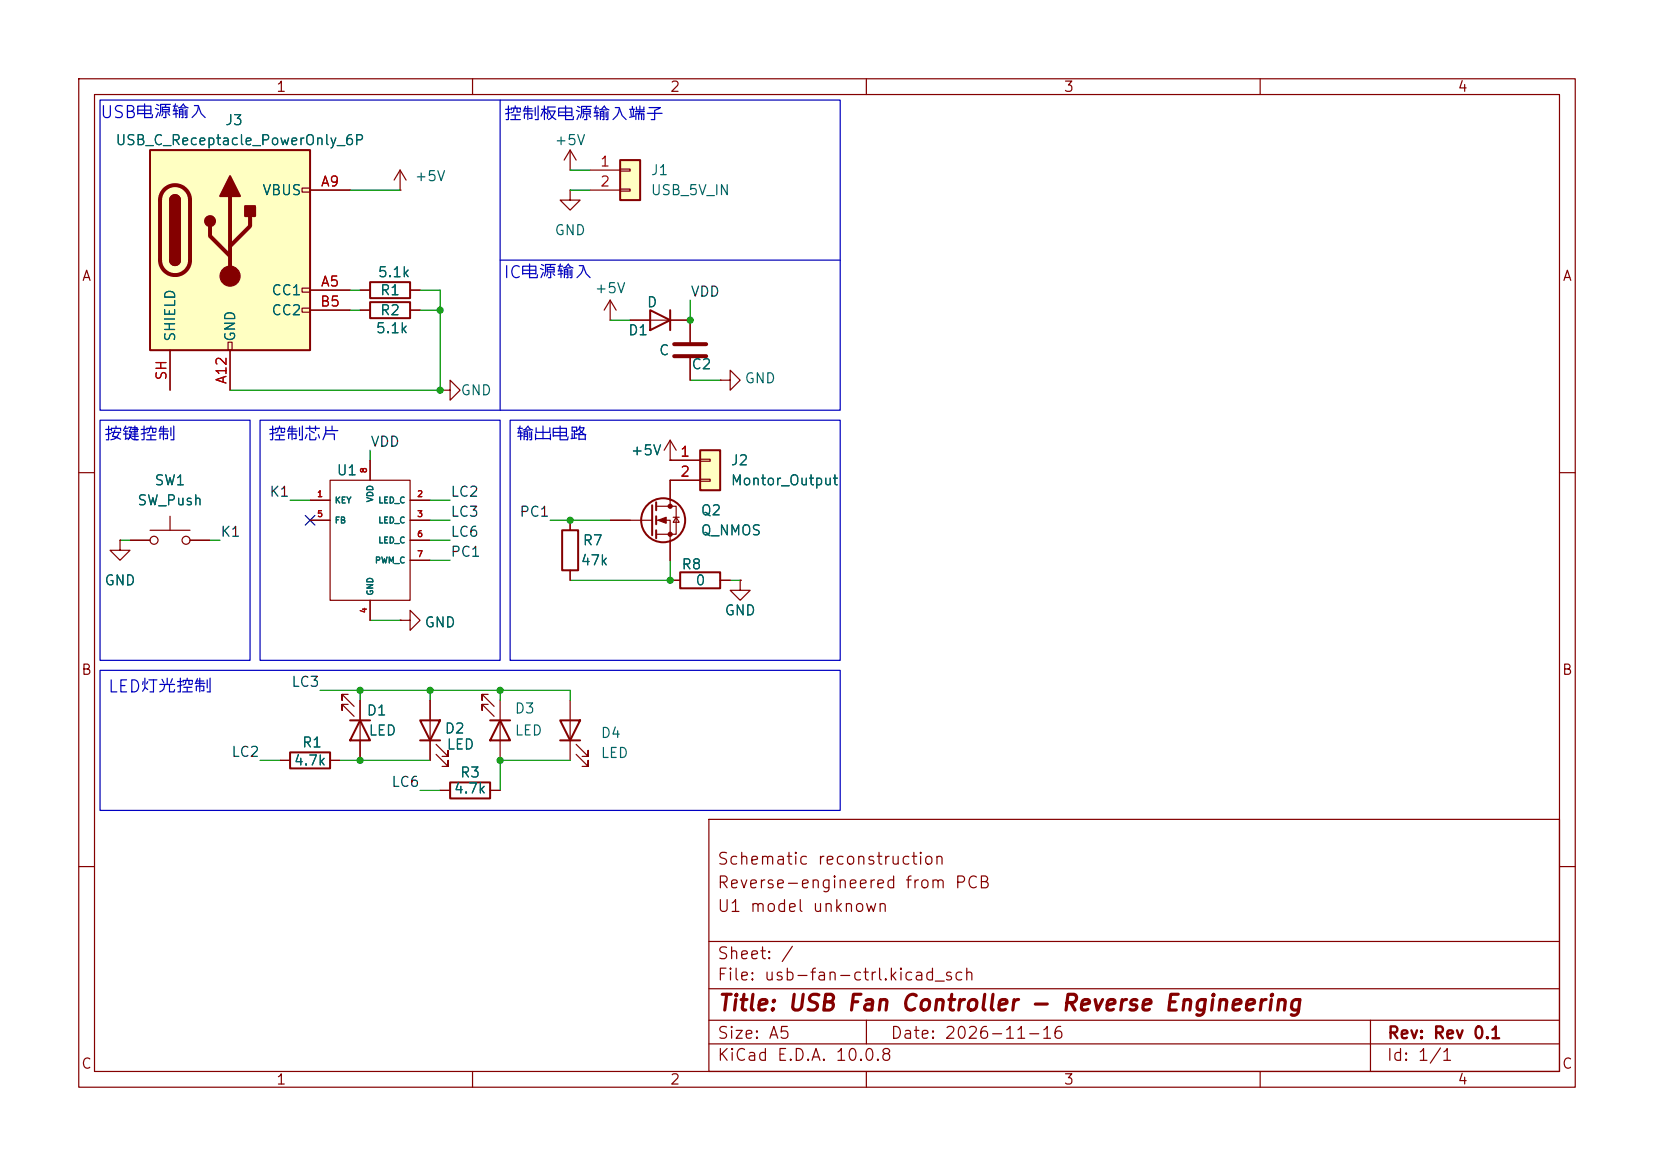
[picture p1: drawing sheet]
<svg xmlns="http://www.w3.org/2000/svg" width="210mm" height="148mm" viewBox="0 0 210 148" stroke-linecap="round" stroke-linejoin="round" font-family="sans-serif">
<g fill="none" stroke="#840000" stroke-width=".15">
<path d="M10 10h190v128h-190zM12 12h186v124h-186zM60 10v2M110 10v2M160 10v2M77.5 38.1l-.8 1.3M77.5 38.1l.7 1.3M77.5 38.1v2.5M77.5 40.6h.1M85.1 58.4h.1M85.1 55.9l-.8 1.3M85.1 55.9l.8 1.3"/>
<path d="M85.1 55.9v2.5M10 60h2M15.2 68.6v1.3h1.3l-1.3 1.2-1.2-1.2h1.2M15.2 68.6h.1M16.5 68.6h2.5M19 67.3h5.1M21.6 65.5v1.8M24.1 68.6h2.6M198 60h2M44.2 88.1h-.8v.8v-.8l1.6 1.6M44.2 89.4h-.8v.8v-.8l1.6 1.5M45.7 88.9v7.6"/>
<path d="M10 110h2M90 104h108v32h-108zM90 119.5h108M198 110h2M60 136v2M90 132.5h108M90 129.5h108M90 125.5h108M110 136v2M110 129.5v3M160 136v2M174 129.5v6.5"/>
<circle cx="19.6" cy="68.6" r=".51"/>
<circle cx="23.6" cy="68.6" r=".51"/>
</g>
<path d="M44.4 91.4h2.6M45.7 91.4l1.3 2.6h-2.6z" fill="none" stroke="#840000" stroke-width=".25"/>
<path d="M88.9 57.2h2.5v5h-2.5z" fill="#ffffc2"/>
<g fill="none" stroke="#840000" stroke-width=".25">
<path d="M88.9 57.2h2.5v5h-2.5zM71.4 67.3h2v5.1h-2zM82.8 64.1v3.8M83.3 63.8v1M83.3 65.5v1M83.3 67.3v1M86.4 72.6h5v2.1h-5zM57.1 99.3h5.1v2h-5.1zM62.2 91.4h2.6M63.5 91.4l1.3 2.6h-2.6zM71.1 91.4h2.6l-1.3 2.6zM71.1 94h2.6"/>
<circle cx="84.2" cy="66" r="2.79"/>
</g>
<g fill="none" stroke="#840000" stroke-width=".15">
<path d="M72.4 24.1v1.3h1.3l-1.3 1.3-1.3-1.3h1.3M72.4 24.1h.1M47 58.4v2.6M85.1 58.4h3.8M87.6 40.6v2.8M87.6 45.5v2.8M88.9 58.3h1.3v.2h-1.3zM91.4 48.3h1.3v-1.3l1.3 1.3-1.3 1.2v-1.2M91.4 48.3h.1M39.4 66h2.5M39.4 63.5h2.5M41.9 61h10.2v15.2h-10.2z"/>
<path d="M47 76.2v2.5M50.8 78.7h1.3v-1.2l1.2 1.2-1.2 1.3v-1.3M50.8 78.7h.1M52.1 66h2.5M52.1 63.5h2.5M52.1 68.6h2.5M52.1 71.1h2.5M72.4 66v1.3M72.4 72.4v1.3M77.5 66h5.3M83.3 64.3h2.6v3.5h-2.6M83.3 66h1.8v5.1"/>
<path d="M85.1 73.7h1.3M85.5 65.7h.7M85.9 65.7l.3 .6h-.7zM88.9 60.8h1.3v.3h-1.3zM88.9 61h-3.8v3.3M91.4 73.7h1.3M94 73.7v1.2h1.2l-1.2 1.3-1.3-1.3h1.3M94 73.7h.1M62 88.1h-.8v.8v-.8l1.5 1.6M62 89.4h-.8v.8v-.8l1.5 1.5M63.5 88.9v7.6M72.4 88.9v7.6"/>
<path d="M73.2 95.8l1.5 1.5v-.8v.8h-.8M73.2 94.5l1.5 1.5v-.7v.7h-.8M55.9 100.3h1.2M62.2 100.3h1.3"/>
</g>
<g fill="#840000" stroke="#840000" stroke-width=".15">
<path d="M83.6 66l1-.3v.7z"/>
<circle cx="85.1" cy="64.3" r=".25"/>
<circle cx="85.1" cy="67.8" r=".25"/>
</g>
<path d="M85.6 43.7h4.1M85.6 45.2h4.1" fill="none" stroke="#840000" stroke-width=".51"/>
<path d="M78.7 20.3h2.6v5.1h-2.6z" fill="#ffffc2"/>
<path d="M78.7 20.3h2.6v5.1h-2.6zM36.8 95.5h5.1v2h-5.1zM53.3 91.4h2.6l-1.3 2.6zM53.3 94h2.6" fill="none" stroke="#840000" stroke-width=".25"/>
<g fill="none" stroke="#840000" stroke-width=".15">
<path d="M72.4 19.1l-.8 1.2M72.4 19.1l.8 1.2M72.4 19.1v2.5M72.4 21.6h.1M74.9 21.6h3.8M74.9 24.1h3.8M78.7 21.5h1.3v.2h-1.3zM78.7 24h1.3v.3h-1.3zM35.6 96.5h1.2M41.9 96.5h1.3M54.6 88.9v7.6M55.4 95.8l1.5 1.5v-.8v.8h-.8"/>
<path d="M55.4 94.5l1.5 1.5v-.7v.7h-.8"/>
</g>
<path d="M19 19.1h20.4v25.4h-20.4z" fill="#ffffc2"/>
<g fill="none" stroke="#840000" stroke-width=".15">
<path d="M38.4 23.9h1v.5h-1zM38.4 36.6h1v.5h-1zM38.4 39.1h1v.5h-1zM39.4 36.8h5M39.4 24.1h5M39.4 39.4h5M45.7 36.8h1.3M45.7 39.4h1.3M50.8 24.1h.1M50.8 21.6l-.8 1.3M50.8 21.6l.8 1.3M50.8 21.6v2.5"/>
<path d="M52.1 36.8h1.2M52.1 39.4h1.2M21.6 44.5v5M29 43.4h.5v1.1h-.5zM29.2 44.5v5M47 58.4v2.6M55.9 49.5h1.2v-1.2l1.3 1.2-1.3 1.3v-1.3M55.9 49.5h.1M80 40.6h7.6v2.8M85.1 58.4h.1M85.1 58.4h3.8M87.6 45.5v2.8"/>
<path d="M15.2 68.6h.1M16.5 68.6h2.5M24.1 68.6h2.6M39.4 63.5h2.5M39.4 66h2.5M47 76.2v2.5M50.8 78.7h.1M52.1 68.6h2.5M52.1 63.5h2.5M52.1 66h2.5M52.1 71.1h2.5M72.4 66v1.3"/>
<path d="M72.4 72.4v1.3M77.5 66h2.5M85.1 73.7h1.3M85.1 68.6v2.5M88.9 61h-3.8v2.5M91.4 73.7h1.3M94 73.7h.1M35.6 96.5h1.2M41.9 96.5h1.3M45.7 88.9v2.5M45.7 94v2.5M54.6 88.9v2.5"/>
<path d="M54.6 94v2.5M55.9 100.3h1.2M62.2 100.3h1.3"/>
</g>
<path d="M19 19.1h20.4v25.4h-20.4zM21.6 25.4a.64 .64 0 0 1 .6-.6 .64 .64 0 0 1 .7 .6M21.6 33a.64 .64 0 0 0 .6 .7 .64 .64 0 0 0 .7-.7M47 38.4h5.1v2h-5.1zM47 35.8h5.1v2h-5.1zM82.5 39.4l2.6 1.2-2.6 1.3zM85.1 39.4v2.5" fill="none" stroke="#840000" stroke-width=".25"/>
<path d="M20.9 24.1a1.9 1.9 0 0 1 2-.5 1.9 1.9 0 0 1 1.2 1.8v7.6a1.91 1.91 0 0 1-1.9 1.9 1.91 1.91 0 0 1-1.9-1.9v-7.6a1.9 1.9 0 0 1 .6-1.3zM26.7 28.7v1.3l2.5 2.5M29.2 24.9v10.2M31.7 27.4v1.3l-2.5 2.5" fill="none" stroke="#840000" stroke-width=".51"/>
<g fill="#840000" stroke="#840000" stroke-width=".25">
<path d="M21.6 25.4h1.3v7.6h-1.3z"/>
<path d="M21.8 25a.64 .64 0 0 1 .7-.2 .64 .64 0 0 1 .4 .6h-1.3z"/>
<path d="M21.6 33h1.3a.64 .64 0 0 1-.7 .7 .64 .64 0 0 1-.6-.7z"/>
<path d="M29.2 22.4l1.3 2.5h-2.6z"/>
<path d="M31.1 26.2h1.3v1.2h-1.3z"/>
<circle cx="26.7" cy="28.1" r=".63"/>
</g>
<circle cx="29.2" cy="35.1" r="1.27" fill="#840000" stroke="#840000" stroke-width=".15"/>
<path d="M12.7 12.7h94v39.4h-94zM63.5 12.7v39.4M63.5 33h43.2M12.7 53.3h19v30.5h-19zM33 53.3h30.5v30.5h-30.5zM64.8 53.3h41.9v30.5h-41.9zM12.7 85.1h94v17.8h-94z" fill="none" stroke="#0000c2" stroke-width=".15"/>
<g fill="none" stroke="#009600" stroke-width=".15">
<path d="M44.4 36.8h1.3M44.4 39.4h1.3M44.4 24.1h6.4M53.3 36.8h2.6v12.7h-26.7M53.3 39.4h2.6M72.4 24.1h2.5M72.4 21.6h2.5M87.6 38.1v2.5M47 57.2v1.2M77.5 40.6h2.5M87.6 48.3h3.8M15.2 68.6h1.3"/>
<path d="M26.7 68.6h1.2M36.8 63.5h2.6M47 78.7h3.8M54.6 68.6h2.5M54.6 66h2.5M54.6 63.5h2.5M54.6 71.1h2.5M69.8 66h7.7M85.1 71.1v2.6h-12.7M92.7 73.7h1.3M33 96.5h2.6M40.6 87.6h31.8v1.3"/>
<path d="M43.2 96.5h11.4M45.7 87.6v1.3M54.6 87.6v1.3M63.5 87.6v1.3M72.4 96.5h-8.9v3.8M53.3 100.3h2.6"/>
</g>
<path d="M38.8 65.4l1.2 1.2M40 65.4l-1.2 1.2" fill="none" stroke="#000084" stroke-width=".15"/>
<g fill="#009600">
<circle cx="54.6" cy="87.6" r=".46"/>
<circle cx="45.7" cy="87.6" r=".46"/>
<circle cx="63.5" cy="87.6" r=".46"/>
<circle cx="63.5" cy="96.5" r=".46"/>
<circle cx="45.7" cy="96.5" r=".46"/>
<circle cx="85.1" cy="73.7" r=".46"/>
<circle cx="72.4" cy="66" r=".46"/>
<circle cx="87.6" cy="40.6" r=".46"/>
<circle cx="55.9" cy="39.4" r=".46"/>
<circle cx="55.9" cy="49.5" r=".46"/>
</g>
<text font-size="2" fill="#840000" x="91" y="128.8">Title: USB Fan Controller - Reverse Engineering</text>
<g font-size="1.5" fill="#0000c2">
<text x="12.6" y="15.4">USB电源输入</text>
<text x="63.9" y="15.6">控制板电源输入端子</text>
<text x="63.8" y="35.7">IC电源输入</text>
<text x="13.1" y="56.3">按键控制</text>
<text x="34" y="56.3">控制芯片</text>
<text x="65.5" y="56.3">输出电路</text>
<text x="13.6" y="88.3">LED灯光控制</text>
</g>
<g font-size="1.5" fill="#840000">
<text x="91" y="113.1">Reverse-engineered from PCB</text>
<text x="91" y="110.1">Schematic reconstruction</text>
<text x="91" y="116.1">U1 model unknown</text>
<text x="91" y="124.8">File: usb-fan-ctrl.kicad_sch</text>
<text x="91" y="122.1">Sheet: /</text>
<text x="91" y="135">KiCad E.D.A. 10.0.8</text>
<text x="91" y="132.2">Size: A5</text>
<text x="113" y="132.2">Date: 2026-11-16</text>
<text x="176" y="135">Id: 1/1</text>
<text x="176.1" y="132.2">Rev: Rev 0.1</text>
</g>
<g font-size="1.3" fill="#840000">
<text x="35" y="12">1</text>
<text x="85" y="12">2</text>
<text x="135" y="12">3</text>
<text x="185" y="12">4</text>
<text x="10.3" y="36">A</text>
<text x="198.3" y="36">A</text>
<text x="10.2" y="86">B</text>
<text x="198.2" y="86">B</text>
<text x="10.2" y="136">C</text>
<text x="35" y="138">1</text>
<text x="85" y="138">2</text>
<text x="135" y="138">3</text>
<text x="185" y="138">4</text>
<text x="198.2" y="136">C</text>
</g>
<g font-size="1.3" fill="#006464">
<text x="28.5" y="16.2">J3</text>
<text x="14.6" y="18.7">USB_C_Receptacle_PowerOnly_6P</text>
<text x="52.6" y="23.3">+5V</text>
<text x="70.3" y="18.7">+5V</text>
<text x="82.5" y="22.6">J1</text>
<text x="33.2" y="25.1">VBUS</text>
<text x="82.5" y="25.1">USB_5V_IN</text>
<text x="47.9" y="35.5">5.1k</text>
<text x="70.3" y="30.2">GND</text>
<text x="34.4" y="37.8">CC1</text>
<text x="34.4" y="40.3">CC2</text>
<text x="48.2" y="40.3">R2</text>
<text x="48.2" y="37.8">R1</text>
<text x="75.4" y="37.5">+5V</text>
<text x="82" y="39.3">D</text>
<text x="22.6" y="43.5" transform="rotate(-90 22.6 43.5)">SHIELD</text>
<text x="30.2" y="43.5" transform="rotate(-90 30.2 43.5)">GND</text>
<text x="47.6" y="42.6">5.1k</text>
<text x="79.7" y="42.9">D1</text>
<text x="83.6" y="45.4">C</text>
<text x="87.7" y="47.2">C2</text>
<text x="58.4" y="50.5">GND</text>
<text x="94.5" y="49">GND</text>
<text x="80" y="58.1">+5V</text>
<text x="92.7" y="59.4">J2</text>
<text x="17.4" y="64.5">SW_Push</text>
<text x="19.5" y="61.9">SW1</text>
<text x="42.7" y="60.7">U1</text>
<text x="88.9" y="65.7">Q2</text>
<text x="92.7" y="61.9">Montor_Output</text>
<text x="73.9" y="69.5">R7</text>
<text x="88.9" y="68.3">Q_NMOS</text>
<text x="13.2" y="74.6">GND</text>
<text x="73.6" y="72.1">47k</text>
<text x="86.4" y="72.6">R8</text>
<text x="88.2" y="74.6">0</text>
<text x="53.8" y="80">GND</text>
<text x="91.9" y="78.4">GND</text>
<text x="38.3" y="95.2">R1</text>
<text x="46.5" y="91.1">D1</text>
<text x="46.7" y="93.7">LED</text>
<text x="56.4" y="93.4">D2</text>
<text x="56.6" y="95.5">LED</text>
<text x="65.3" y="90.9">D3</text>
<text x="65.3" y="93.7">LED</text>
<text x="76.2" y="94">D4</text>
<text x="37.2" y="97.5">4.7k</text>
<text x="57.5" y="101">4.7k</text>
<text x="58.3" y="99">R3</text>
<text x="76.2" y="96.5">LED</text>
</g>
<g font-size="1.3" fill="#a90000">
<text x="40.6" y="24">A9</text>
<text x="76.1" y="21.5">1</text>
<text x="76.1" y="24">2</text>
<text x="40.5" y="39.2">B5</text>
<text x="40.6" y="36.7">A5</text>
<text x="21.5" y="48.4" transform="rotate(-90 21.5 48.4)">SH</text>
<text x="29.1" y="48.9" transform="rotate(-90 29.1 48.9)">A12</text>
<text x="86.3" y="58.3">1</text>
<text x="86.3" y="60.8">2</text>
</g>
<g font-size="1.3" fill="#0f0f0f">
<text x="87.6" y="38">VDD</text>
<text x="47" y="57">VDD</text>
<text x="34.1" y="63.4">K1</text>
<text x="57.1" y="63.4">LC2</text>
<text x="57.1" y="65.9">LC3</text>
<text x="65.9" y="65.9">PC1</text>
<text x="27.9" y="68.5">K1</text>
<text x="57.1" y="68.5">LC6</text>
<text x="57.1" y="71">PC1</text>
<text x="36.9" y="87.5">LC3</text>
<text x="29.3" y="96.4">LC2</text>
<text x="49.6" y="100.2">LC6</text>
</g>
<g font-size=".8" fill="#a90000">
<text x="40.2" y="63.3">1</text>
<text x="40.2" y="65.8">5</text>
<text x="46.8" y="60.1" transform="rotate(-90 46.8 60.1)">8</text>
<text x="52.9" y="63.3">2</text>
<text x="52.9" y="65.8">3</text>
<text x="52.9" y="68.4">6</text>
<text x="52.9" y="70.9">7</text>
<text x="46.8" y="77.9" transform="rotate(-90 46.8 77.9)">4</text>
</g>
<g font-size=".8" fill="#006464">
<text x="42.4" y="64.1">KEY</text>
<text x="47.6" y="63.8" transform="rotate(-90 47.6 63.8)">VDD</text>
<text x="48" y="64.1">LED_C</text>
<text x="42.4" y="66.6">FB</text>
<text x="47.5" y="71.7">PWM_C</text>
<text x="48" y="66.6">LED_C</text>
<text x="48" y="69.2">LED_C</text>
<text x="47.6" y="75.7" transform="rotate(-90 47.6 75.7)">GND</text>
</g>
</svg>
